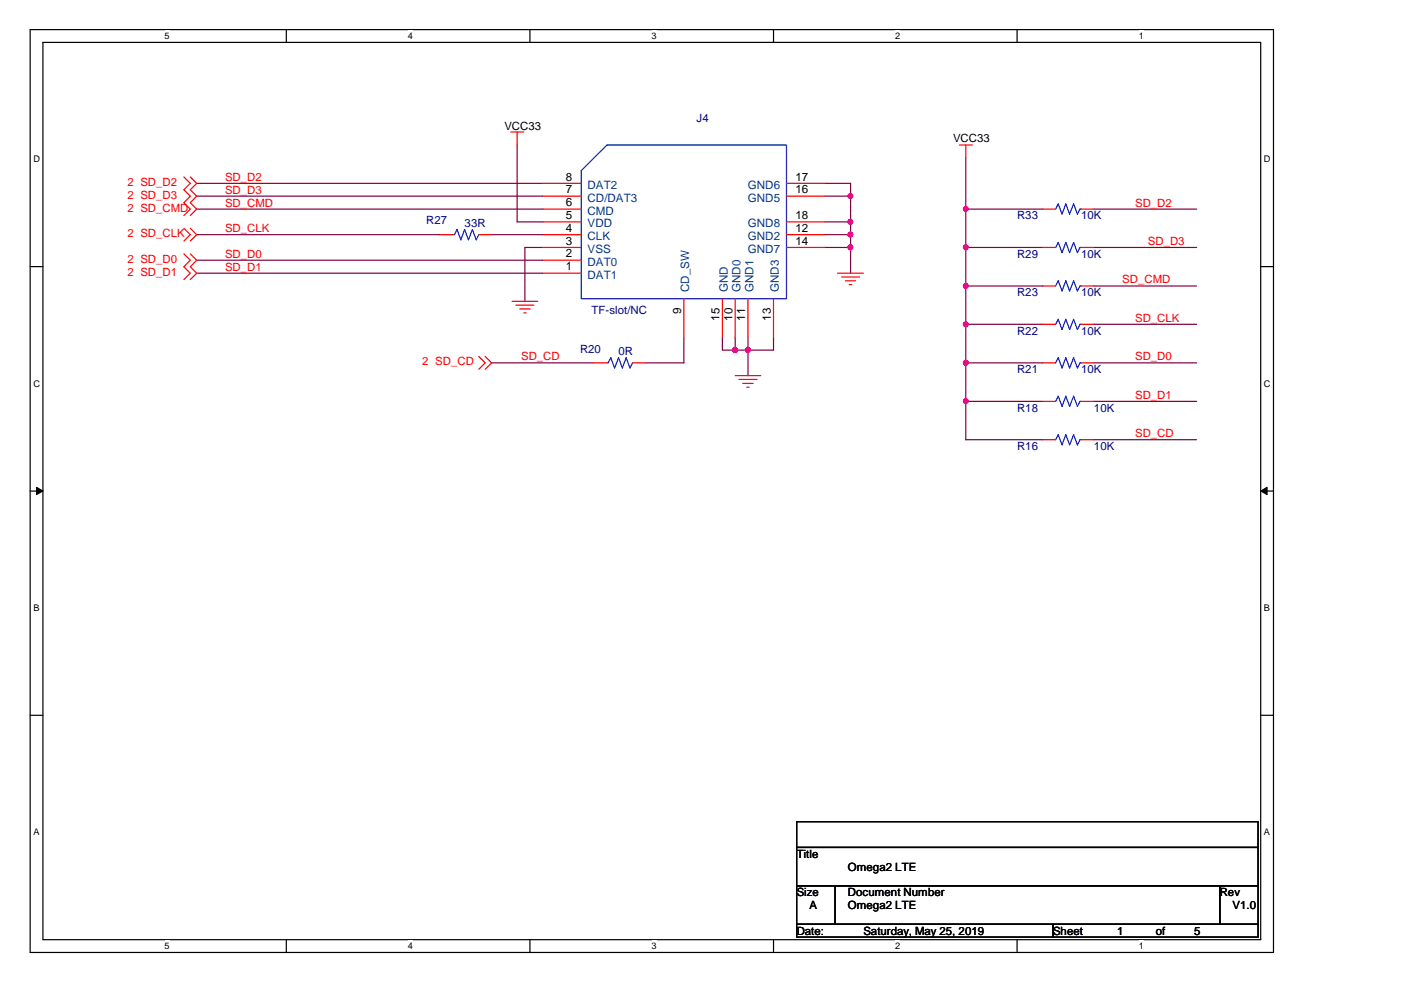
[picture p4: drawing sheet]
<svg xmlns="http://www.w3.org/2000/svg" width="297mm" height="210mm" viewBox="0 0 297 210" stroke-linecap="round" stroke-linejoin="round" font-family="sans-serif">
<path d="M6.4 6.3h263.6v195.6h-263.6zM9.1 9h258.2v190.2h-258.2z" fill="none" stroke="#000" stroke-width=".25"/>
<g fill="#fff">
<path d="M34.9 6.5h1v2.2h-1z"/>
<path d="M34.9 199.4h1v2.2h-1z"/>
</g>
<path d="M60.7 6.3v2.7M60.7 199.2v2.7" fill="none" stroke="#000" stroke-width=".25"/>
<g fill="#fff">
<path d="M86.5 6.5h1v2.2h-1z"/>
<path d="M86.5 199.4h1v2.2h-1z"/>
</g>
<path d="M112.4 6.3v2.7M112.4 199.2v2.7" fill="none" stroke="#000" stroke-width=".25"/>
<g fill="#fff">
<path d="M138.1 6.5h1.1v2.2h-1.1z"/>
<path d="M138.1 199.4h1.1v2.2h-1.1z"/>
</g>
<path d="M164 6.3v2.7M164 199.2v2.7" fill="none" stroke="#000" stroke-width=".25"/>
<g fill="#fff">
<path d="M189.8 6.5h1v2.2h-1z"/>
<path d="M189.8 199.4h1v2.2h-1z"/>
</g>
<path d="M215.6 6.3v2.7M215.6 199.2v2.7" fill="none" stroke="#000" stroke-width=".25"/>
<g fill="#fff">
<path d="M241.4 6.5h1.1v2.2h-1.1z"/>
<path d="M241.4 199.4h1.1v2.2h-1.1z"/>
<path d="M7.1 32.7h1.3v2.2h-1.3z"/>
<path d="M268 32.7h1.3v2.2h-1.3z"/>
<path d="M7.1 80.2h1.3v2.2h-1.3z"/>
<path d="M268 80.2h1.3v2.2h-1.3z"/>
</g>
<path d="M6.4 56.5h2.7M267.3 56.5h2.7" fill="none" stroke="#000" stroke-width=".25"/>
<g fill="#fff">
<path d="M7.1 127.8h1.2v2.2h-1.2z"/>
<path d="M268 127.8h1.2v2.2h-1.2z"/>
</g>
<path d="M6.4 104.1h2.7M267.3 104.1h2.7" fill="none" stroke="#000" stroke-width=".25"/>
<g fill="#000" stroke="#000" stroke-width=".21">
<path d="M7.7 103.3l1.4 .8-1.4 .8z" fill-rule="evenodd"/>
<path d="M267.3 104.1l1.3-.8v1.6z" fill-rule="evenodd"/>
</g>
<g fill="#fff">
<path d="M7.1 175.3h1.2v2.2h-1.2z"/>
<path d="M268 175.3h1.2v2.2h-1.2z"/>
</g>
<path d="M6.4 151.7h2.7M267.3 151.7h2.7M168.9 174.2h97.8v5.5h-97.8zM168.9 179.7h97.8v8.1h-97.8zM168.9 187.8h8.2v8.2h-8.2zM168.9 196h54.4v2.7h-54.4zM177.1 187.8h81.5v8.2h-81.5zM223.3 196h43.4v2.7h-43.4zM258.6 187.8h8.1v8.2h-8.1z" fill="none" stroke="#000" stroke-width=".25"/>
<g fill="none" stroke="#800040" stroke-width=".25">
<path d="M41.7 38.9h73.4M109.6 30.7v16.3h5.5M174.9 38.9h5.4v19M204.8 33.5v59.7h16.3M41.7 44.3h73.4M41.7 49.8h51.6M41.7 41.6h73.4M41.7 55.2h73.4M41.7 57.9h73.4M104.2 49.8h10.9M115.1 52.5h-3.8v11.4M174.9 52.5h5.4"/>
<path d="M174.9 49.8h5.4M174.9 41.6h5.4M174.9 47h5.4M204.8 52.5h16.3M204.8 44.3h16.3M231.9 52.5h21.8M231.9 44.3h21.8M104.2 76.9h21.8M145 71.5v5.4h-8.2M153.2 71.5v2.7h10.8v-2.7M155.9 71.5v2.7M158.6 71.5v8.1"/>
<path d="M204.8 60.6h16.3M204.8 68.8h16.3M204.8 76.9h16.3M231.9 60.6h21.8M231.9 68.8h21.8M231.9 76.9h21.8M204.8 85.1h16.3M231.9 93.2h21.8M231.9 85.1h21.8"/>
</g>
<g fill="#f0f" stroke="#f0f" stroke-width=".25">
<circle cx="204.8" cy="52.4" r=".52"/>
<circle cx="204.8" cy="60.6" r=".52"/>
<circle cx="204.8" cy="68.8" r=".51"/>
<circle cx="204.8" cy="76.9" r=".52"/>
<circle cx="204.8" cy="85.1" r=".51"/>
<circle cx="204.8" cy="44.3" r=".51"/>
<circle cx="158.6" cy="74.2" r=".54"/>
<circle cx="155.8" cy="74.2" r=".54"/>
<circle cx="180.3" cy="49.7" r=".52"/>
<circle cx="180.3" cy="47" r=".52"/>
<circle cx="180.3" cy="52.4" r=".52"/>
<circle cx="180.3" cy="41.6" r=".51"/>
</g>
<g fill="none" stroke="#f00" stroke-width=".25">
<path d="M39 37.5l1.3 1.4-1.3 1.3 1.3 1.4-1.3 1.4 1.3 1.3-1.3 1.4M40.3 37.5l1.4 1.4-1.4 1.3 1.4 1.4-1.4 1.4 1.4 1.3-1.4 1.4M108.3 28h2.7M109.6 28v2.7M115.1 38.9h8.1M166.8 38.9h8.1M203.4 30.7h2.8M204.8 30.7v2.8M39 48.4l1.3 1.4-1.3 1.3M39 53.8l1.3 1.4-1.3 1.4 1.3 1.3-1.3 1.4M40.3 48.4l1.4 1.4-1.4 1.3M40.3 53.8l1.4 1.4-1.4 1.4 1.4 1.3-1.4 1.4"/>
<path d="M93.3 49.8h2.8M101.5 49.8h2.7M115.1 57.9h8.1M115.1 52.5h8.1M115.1 49.8h8.1M115.1 44.3h8.1M115.1 41.6h8.1M115.1 47h8.1M115.1 55.2h8.1M166.8 52.5h8.1M166.8 49.8h8.1M166.8 41.6h8.1"/>
<path d="M166.8 47h8.1M177.6 57.9h5.4M178.4 58.7h3.8M179.2 59.5h2.2M221.1 52.5h2.7M221.1 44.3h2.7M229.2 52.5h2.7M229.2 44.3h2.7M101.5 75.6l1.4 1.3-1.4 1.4M102.9 75.6l1.3 1.3-1.3 1.4M108.6 63.9h5.4M109.4 64.7h3.8"/>
<path d="M110.2 65.5h2.2M111 66.4h.5M126 76.9h2.7M134.1 76.9h2.7M145 63.3v8.2M153.2 63.3v8.2M155.9 79.6h5.4M155.9 63.3v8.2M158.6 63.3v8.2M164 63.3v8.2M180 60.3h.6M221.1 60.6h2.7"/>
<path d="M221.1 76.9h2.7M221.1 68.8h2.7M229.2 60.6h2.7M229.2 76.9h2.7M229.2 68.8h2.7M156.7 80.4h3.8M157.5 81.3h2.2M158.3 82.1h.5M221.1 85.1h2.7M221.1 93.2h2.7M229.2 85.1h2.7M229.2 93.2h2.7"/>
</g>
<path d="M123.2 36.2l5.5-5.5h38.1v32.6h-43.6zM96.1 49.8h.3l.5-1.1 .8 2.2 .8-2.2 .8 2.2 .9-2.2 .8 2.2 .5-1.1M223.8 52.5l.6-1.1 .8 2.2 .8-2.2 .8 2.2 .8-2.2 .8 2.2 .6-1.1h.2M223.8 44.3l.6-1.1 .8 2.2 .8-2.2 .8 2.2 .8-2.2 .8 2.2 .6-1.1h.2M128.7 76.9h.2l.6-1.1 .8 2.2 .8-2.2 .9 2.2 .8-2.2 .8 2.2 .5-1.1M223.8 60.6l.6-1.1 .8 2.2 .8-2.2 .8 2.2 .8-2.2 .8 2.2 .6-1.1h.2M223.8 76.9l.6-1.1 .8 2.2 .8-2.2 .8 2.2 .8-2.2 .8 2.2 .6-1.1h.2M223.8 68.8l.6-1.1 .8 2.2 .8-2.2 .8 2.2 .8-2.2 .8 2.2 .6-1.1h.2M223.8 85.1l.6-1.1 .8 2.2 .8-2.2 .8 2.2 .8-2.2 .8 2.2 .6-1.1h.2M223.8 93.2l.6-1 .8 2.1 .8-2.1 .8 2.1 .8-2.1 .8 2.1 .6-1.1h.2" fill="none" stroke="#00f" stroke-width=".25"/>
<g font-size="2.5">
<text x="120" y="38.3">8</text>
<text x="120" y="41">7</text>
<text x="168.7" y="41">16</text>
<text x="168.7" y="38.3">17</text>
<text x="120" y="43.7">6</text>
<text x="120" y="46.5">5</text>
<text x="168.7" y="46.5">18</text>
<text x="120" y="51.9">3</text>
<text x="120" y="49.2">4</text>
<text x="168.7" y="49.2">12</text>
<text x="168.7" y="51.9">14</text>
<text x="120" y="54.6">2</text>
<text x="120" y="57.3">1</text>
<text x="144.4" y="66.6" transform="rotate(-90 144.4 66.6)">9</text>
<text x="152.6" y="68" transform="rotate(-90 152.6 68)">15</text>
<text x="155.3" y="68" transform="rotate(-90 155.3 68)">10</text>
<text x="158" y="68" transform="rotate(-90 158 68)">11</text>
<text x="163.4" y="68" transform="rotate(-90 163.4 68)">13</text>
</g>
<g font-size="2.5" fill="#004080">
<text x="124.6" y="40">DAT2</text>
<text x="158.6" y="40">GND6</text>
<text x="124.6" y="42.7">CD/DAT3</text>
<text x="124.6" y="45.5">CMD</text>
<text x="158.6" y="42.7">GND5</text>
<text x="124.6" y="53.6">VSS</text>
<text x="124.6" y="48.2">VDD</text>
<text x="124.6" y="50.9">CLK</text>
<text x="158.6" y="50.9">GND2</text>
<text x="158.6" y="53.6">GND7</text>
<text x="158.6" y="48.2">GND8</text>
<text x="124.6" y="56.3">DAT0</text>
<text x="124.6" y="59.1">DAT1</text>
<text x="146.1" y="62" transform="rotate(-90 146.1 62)">CD_SW</text>
<text x="154.3" y="62" transform="rotate(-90 154.3 62)">GND</text>
<text x="157" y="62" transform="rotate(-90 157 62)">GND0</text>
<text x="159.7" y="62" transform="rotate(-90 159.7 62)">GND1</text>
<text x="165.1" y="62" transform="rotate(-90 165.1 62)">GND3</text>
</g>
<g font-size="2.4">
<text x="106.9" y="27.5">VCC33</text>
<text x="202.1" y="30.2">VCC33</text>
<text x="168.9" y="181.9">Title</text>
<text x="179.8" y="184.6">Omega2 LTE</text>
<text x="168.9" y="190">Size</text>
<text x="179.8" y="190">Document Number</text>
<text x="258.6" y="190">Rev</text>
<text x="171.6" y="192.8">A</text>
<text x="179.8" y="192.8">Omega2 LTE</text>
<text x="261.3" y="192.8">V1.0</text>
<text x="168.9" y="198.2">Date:</text>
<text x="183" y="198.2">Saturday, May 25, 2019</text>
<text x="223.3" y="198.2">Sheet</text>
<text x="236.9" y="198.2">1</text>
<text x="245" y="198.2">of</text>
<text x="253.2" y="198.2">5</text>
</g>
<g font-size="2.4" fill="#000080">
<text x="147.7" y="25.9">J4</text>
<text x="90.4" y="47.6">R27</text>
<text x="215.6" y="46.5">R33</text>
<text x="229.2" y="46.5">10K</text>
<text x="98.5" y="48.1">33R</text>
<text x="215.6" y="54.7">R29</text>
<text x="229.2" y="54.7">10K</text>
<text x="215.6" y="62.8">R23</text>
<text x="229.2" y="62.8">10K</text>
<text x="125.4" y="66.6">TF-slot/NC</text>
<text x="215.6" y="71">R22</text>
<text x="229.2" y="71">10K</text>
<text x="123" y="74.8">R20</text>
<text x="131.1" y="75.3">0R</text>
<text x="215.6" y="79.1">R21</text>
<text x="229.2" y="79.1">10K</text>
<text x="215.6" y="87.3">R18</text>
<text x="231.9" y="87.3">10K</text>
<text x="215.6" y="95.4">R16</text>
<text x="231.9" y="95.4">10K</text>
</g>
<g font-size="2.4" fill="#f00">
<text x="27.1" y="39.5">2 SD_D2</text>
<text x="47.7" y="41">SD_D3</text>
<text x="47.7" y="38.3">SD_D2</text>
<text x="27.1" y="42.2">2 SD_D3</text>
<text x="27.1" y="44.9">2 SD_CMD</text>
<text x="47.7" y="43.8">SD_CMD</text>
<text x="240.7" y="43.8">SD_D2</text>
<text x="27.1" y="50.3">2 SD_CLK</text>
<text x="47.7" y="49.2">SD_CLK</text>
<text x="243.4" y="51.9">SD_D3</text>
<text x="27.1" y="55.8">2 SD_D0</text>
<text x="27.1" y="58.5">2 SD_D1</text>
<text x="47.7" y="54.6">SD_D0</text>
<text x="47.7" y="57.4">SD_D1</text>
<text x="238" y="60.1">SD_CMD</text>
<text x="240.7" y="68.2">SD_CLK</text>
<text x="89.5" y="77.5">2 SD_CD</text>
<text x="110.5" y="76.4">SD_CD</text>
<text x="240.7" y="76.4">SD_D0</text>
<text x="240.7" y="84.6">SD_D1</text>
<text x="240.7" y="92.7">SD_CD</text>
</g>
<g font-size="1.9">
<text x="34.9" y="8.3">5</text>
<text x="86.5" y="8.3">4</text>
<text x="138.1" y="8.3">3</text>
<text x="189.8" y="8.3">2</text>
<text x="241.4" y="8.3">1</text>
<text x="7.1" y="34.4">D</text>
<text x="268" y="34.4">D</text>
<text x="7.1" y="82">C</text>
<text x="268" y="82">C</text>
<text x="7.1" y="129.6">B</text>
<text x="268" y="129.6">B</text>
<text x="7.1" y="177.1">A</text>
<text x="268" y="177.1">A</text>
<text x="34.9" y="201.2">5</text>
<text x="86.5" y="201.2">4</text>
<text x="138.1" y="201.2">3</text>
<text x="189.8" y="201.2">2</text>
<text x="241.4" y="201.2">1</text>
</g>
</svg>
